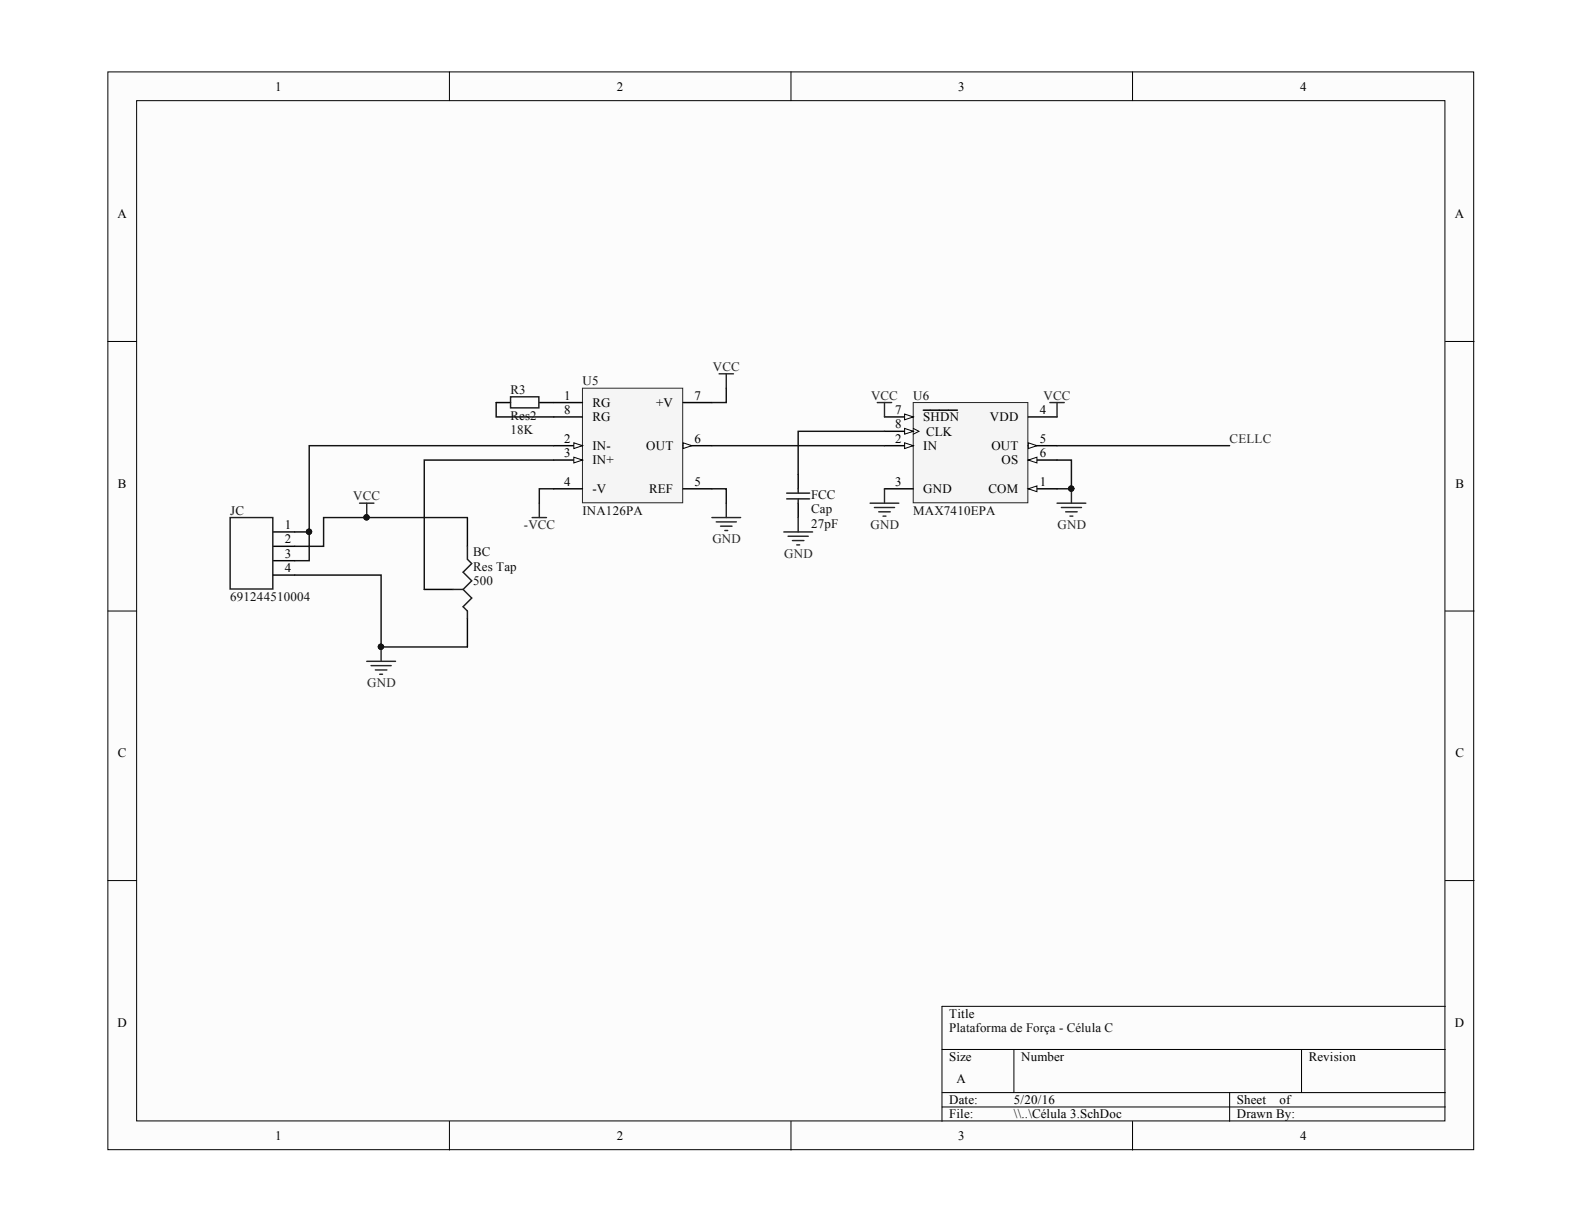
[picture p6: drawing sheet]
<svg xmlns="http://www.w3.org/2000/svg" width="279mm" height="216mm" viewBox="0 0 279 216" stroke-linecap="round" stroke-linejoin="round" font-family="sans-serif">
<g fill="#fcfcfc" stroke="#000" stroke-width=".18">
<path d="M19 12.7h240.9v190.1h-240.9z"/>
<path d="M24.1 17.8h230.8v179.9h-230.8z"/>
</g>
<g fill="none" stroke="#000" stroke-width=".18">
<path d="M79.3 12.7v5.1M139.5 12.7v5.1M199.8 12.7v5.1M19 60.2h5.1M254.9 60.2h5.1M19 107.8h5.1M254.9 107.8h5.1M19 155.3h5.1M254.9 155.3h5.1M254.9 177.5h-88.7v20.3M79.3 197.8v5.1M139.5 197.8v5.1"/>
<path d="M166.2 185.1h88.7M166.2 192.7h88.7M166.2 195.3h88.7M178.8 185.1v7.6M199.8 197.8v5.1M216.9 192.7v5.1M229.6 185.1v7.6"/>
</g>
<path d="M102.7 68.5h17.7v20.2h-17.7z" fill="#f5f5f5" stroke="#262626" stroke-width=".18"/>
<path d="M97.7 86.2h5M97.7 81.1h5" fill="none" stroke="#000" stroke-width=".25"/>
<path d="M101.2 80.6l1.5 .5-1.5 .6z" fill="#fcfcfc"/>
<path d="M101.2 80.6l1.5 .5-1.5 .6z" fill="none" stroke="#000" stroke-width=".18"/>
<path d="M97.7 78.6h5" fill="none" stroke="#000" stroke-width=".25"/>
<path d="M101.2 78.1l1.5 .5-1.5 .5z" fill="#fcfcfc"/>
<path d="M101.2 78.1l1.5 .5-1.5 .5z" fill="none" stroke="#000" stroke-width=".18"/>
<path d="M120.5 78.6h5.1" fill="none" stroke="#000" stroke-width=".25"/>
<path d="M120.5 78.1l1.5 .5-1.5 .5z" fill="#fcfcfc"/>
<path d="M120.5 78.1l1.5 .5-1.5 .5z" fill="none" stroke="#000" stroke-width=".18"/>
<path d="M87.5 71h2.6M95.1 71h7.6M97.7 73.5h5M120.5 71h5.1M48.2 98.9h3.8M48.2 96.4h3.8M48.2 93.8h3.8M82.4 91.3v5.1M120.5 86.2h5.1M48.2 101.4h3.8M74.8 104h5.1M82.4 109v5.1" fill="none" stroke="#000" stroke-width=".25"/>
<path d="M90.1 70h5v1.9h-5zM40.6 91.3h7.5v12.6h-7.5zM82.4 96.4v2.2l.8 .8-1.5 1.5 1.5 1.6-1.5 1.5M79.9 104h1.8M81.7 104l1.5 1.5-1.5 1.5 .7 .8v1.2" fill="none" stroke="#1c1c1c" stroke-width=".25"/>
<path d="M87.5 71v2.5h10.2M97.7 78.6h-43.2v15.2h-2.5M128.1 68.5v2.5h-2.5M54.5 93.8v5.1h-2.5M82.4 91.3h-25.3v5.1h-5.1M97.7 86.2h-2.6v2.6M97.7 81.1h-22.9v22.9M125.6 86.2h2.5v2.6M52 101.4h15.2v12.7h15.2" fill="none" stroke="#0e0e0e" stroke-width=".25"/>
<g fill="none" stroke="#262626" stroke-width=".25">
<path d="M126.8 65.9h2.6M128.1 65.9v2.6M63.4 88.8h2.6M64.7 88.8v2.5M93.9 91.3h2.5M95.1 88.8v2.5M125.6 91.3h5M126.3 92.1h3.6M127.1 92.8h2M127.9 93.6h.5M128.1 88.8v2.5M64.7 116.7h5.1"/>
<path d="M65.4 117.4h3.6M66.2 118.2h2M67 118.9h.5M67.2 114.1v2.6"/>
</g>
<g fill="#0e0e0e" stroke="#0e0e0e" stroke-width=".18">
<circle cx="64.6" cy="91.3" r=".47"/>
<circle cx="54.5" cy="93.8" r=".47"/>
<circle cx="67.2" cy="114.1" r=".47"/>
</g>
<path d="M161.1 71h20.2v17.7h-20.2z" fill="#f5f5f5" stroke="#262626" stroke-width=".18"/>
<path d="M156 76.1h5.1" fill="none" stroke="#000" stroke-width=".25"/>
<path d="M161.1 75.6l1 .5-1 .5" fill="none" stroke="#000" stroke-width=".18"/>
<path d="M159.6 75.6l1.5 .5-1.5 .5z" fill="#fcfcfc"/>
<path d="M159.6 75.6l1.5 .5-1.5 .5z" fill="none" stroke="#000" stroke-width=".18"/>
<path d="M181.4 86.2h5.1" fill="none" stroke="#000" stroke-width=".25"/>
<path d="M181.4 86.2l1.5-.5v1z" fill="#fcfcfc"/>
<path d="M181.4 86.2l1.5-.5v1z" fill="none" stroke="#000" stroke-width=".18"/>
<path d="M181.4 81.1h5.1" fill="none" stroke="#000" stroke-width=".25"/>
<path d="M181.4 81.1l1.5-.5v1.1z" fill="#fcfcfc"/>
<path d="M181.4 81.1l1.5-.5v1.1z" fill="none" stroke="#000" stroke-width=".18"/>
<path d="M156 73.5h5.1" fill="none" stroke="#000" stroke-width=".25"/>
<path d="M159.6 73l1.5 .5-1.5 .5z" fill="#fcfcfc"/>
<path d="M159.6 73l1.5 .5-1.5 .5z" fill="none" stroke="#000" stroke-width=".18"/>
<path d="M162.9 72.4h6M181.4 78.6h5.1" fill="none" stroke="#000" stroke-width=".25"/>
<path d="M181.4 78.1l1.5 .5-1.5 .5z" fill="#fcfcfc"/>
<path d="M181.4 78.1l1.5 .5-1.5 .5z" fill="none" stroke="#000" stroke-width=".18"/>
<path d="M156 78.6h5.1M181.4 73.5h5.1M156 86.2h5.1" fill="none" stroke="#000" stroke-width=".25"/>
<path d="M159.6 78.1l1.5 .5-1.5 .5z" fill="#fcfcfc"/>
<path d="M159.6 78.1l1.5 .5-1.5 .5z" fill="none" stroke="#000" stroke-width=".18"/>
<g fill="none" stroke="#262626" stroke-width=".25">
<path d="M154.7 71h2.6M156 71v2.5M185.2 71h2.5M186.5 71v2.5M138.3 93.8h5M139 94.6h3.6M139.8 95.4h2M140.5 96.1h.5M140.8 91.3v2.5M153.5 88.8h5M154.2 89.5h3.6M155 90.3h2"/>
<path d="M155.8 91h.5M156 86.2v2.6M186.5 88.8h5M187.2 89.5h3.6M188 90.3h2M188.7 91h.5M189 86.2v2.6"/>
</g>
<path d="M140.8 83.7v2.5M140.8 88.8v2.5" fill="none" stroke="#000" stroke-width=".25"/>
<path d="M138.8 87h4M138.8 88h4M140.8 86.2v.8M140.8 88v.8" fill="none" stroke="#1c1c1c" stroke-width=".25"/>
<path d="M125.6 78.6h30.4M156 76.1h-15.2v7.6M186.5 78.6h30.4M186.5 81.1h2.5v5.1h-2.5" fill="none" stroke="#0e0e0e" stroke-width=".25"/>
<circle cx="189" cy="86.2" r=".47" fill="#0e0e0e" stroke="#0e0e0e" stroke-width=".18"/>
<g font-size="2.3">
<text x="48.5" y="16">1</text>
<text x="108.8" y="16">2</text>
<text x="169" y="16">3</text>
<text x="229.3" y="16">4</text>
<text x="20.7" y="38.5">A</text>
<text x="256.6" y="38.5">A</text>
<text x="99.5" y="70.5">1</text>
<text x="104.5" y="71.8">RG</text>
<text x="115.8" y="71.8">+V</text>
<text x="122.5" y="70.5">7</text>
<text x="99.5" y="73">8</text>
<text x="104.5" y="74.3">RG</text>
<text x="157.9" y="75.6">8</text>
<text x="157.9" y="73">7</text>
<text x="162.9" y="74.3">SHDN</text>
<text x="163.4" y="76.8">CLK</text>
<text x="174.6" y="74.3">VDD</text>
<text x="183.4" y="73">4</text>
<text x="99.5" y="80.6">3</text>
<text x="99.5" y="78.1">2</text>
<text x="104.5" y="81.9">IN+</text>
<text x="104.5" y="79.4">IN-</text>
<text x="114" y="79.4">OUT</text>
<text x="122.5" y="78.1">6</text>
<text x="157.9" y="78.1">2</text>
<text x="162.9" y="79.4">IN</text>
<text x="174.9" y="79.4">OUT</text>
<text x="176.6" y="81.9">OS</text>
<text x="183.4" y="80.6">6</text>
<text x="183.4" y="78.1">5</text>
<text x="20.8" y="86.1">B</text>
<text x="99.5" y="85.7">4</text>
<text x="104.5" y="87">-V</text>
<text x="114.5" y="87">REF</text>
<text x="122.5" y="85.7">5</text>
<text x="157.9" y="85.7">3</text>
<text x="162.9" y="87">GND</text>
<text x="174.4" y="87">COM</text>
<text x="183.4" y="85.7">1</text>
<text x="256.7" y="86.1">B</text>
<text x="50.2" y="95.9">2</text>
<text x="50.2" y="93.3">1</text>
<text x="50.2" y="98.4">3</text>
<text x="50.2" y="100.9">4</text>
<text x="20.8" y="133.6">C</text>
<text x="256.7" y="133.6">C</text>
<text x="167.4" y="179.5">Title</text>
<text x="20.7" y="181.1">D</text>
<text x="256.6" y="181.1">D</text>
<text x="167.4" y="187.1">Size</text>
<text x="168.7" y="190.9">A</text>
<text x="180.1" y="187.1">Number</text>
<text x="230.8" y="187.1">Revision</text>
<text x="167.4" y="194.8">Date:</text>
<text x="167.4" y="197.3">File:</text>
<text x="178.8" y="194.8">5/20/16</text>
<text x="178.8" y="197.3">\\..\Célula 3.SchDoc</text>
<text x="218.2" y="194.8">Sheet</text>
<text x="218.2" y="197.3">Drawn By:</text>
<text x="225.7" y="194.8">of</text>
<text x="48.5" y="201.1">1</text>
<text x="108.8" y="201.1">2</text>
<text x="169" y="201.1">3</text>
<text x="229.3" y="201.1">4</text>
</g>
<g font-size="2.3" fill="#262626">
<text x="125.7" y="65.4">VCC</text>
<text x="153.6" y="70.5">VCC</text>
<text x="184.1" y="70.5">VCC</text>
<text x="216.9" y="78.1">CELLC</text>
<text x="62.3" y="88.2">VCC</text>
<text x="92.4" y="93.3">-VCC</text>
<text x="125.7" y="95.9">GND</text>
<text x="153.6" y="93.3">GND</text>
<text x="186.5" y="93.3">GND</text>
<text x="138.3" y="98.4">GND</text>
<text x="64.8" y="121.2">GND</text>
</g>
<g font-size="2.3" fill="#0e0e0e">
<text x="90.1" y="69.5">R3</text>
<text x="102.7" y="68">U5</text>
<text x="161.1" y="70.5">U6</text>
<text x="90.1" y="76.6">18K</text>
<text x="90.1" y="74">Res2</text>
<text x="143.1" y="88">FCC</text>
<text x="40.6" y="90.8">JC</text>
<text x="102.7" y="90.8">INA126PA</text>
<text x="143.1" y="93.1">27pF</text>
<text x="143.1" y="90.5">Cap</text>
<text x="161.1" y="90.8">MAX7410EPA</text>
<text x="83.5" y="98.1">BC</text>
<text x="83.5" y="100.7">Res Tap</text>
<text x="40.6" y="106">691244510004</text>
<text x="83.5" y="103.2">500</text>
<text x="167.4" y="182.1">Plataforma de Força - Célula C</text>
</g>
</svg>
